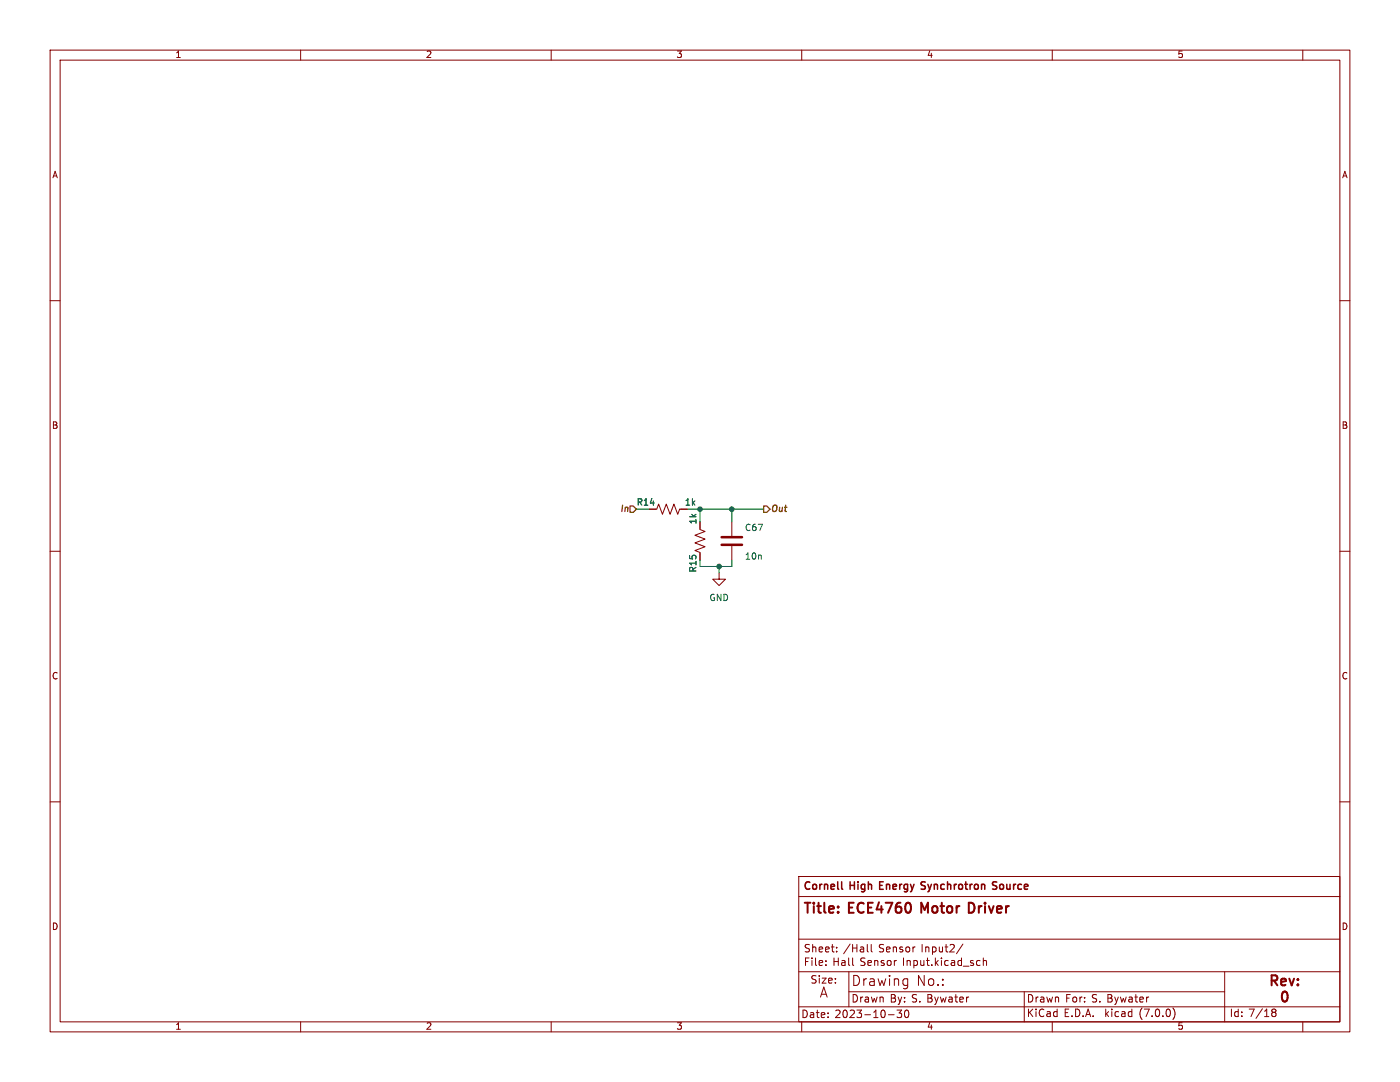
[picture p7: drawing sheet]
<svg xmlns="http://www.w3.org/2000/svg" width="279mm" height="216mm" viewBox="0 0 279 216" stroke-linecap="round" stroke-linejoin="round" font-family="sans-serif">
<g fill="none" stroke="#840000" stroke-width=".2">
<path d="M10 10h259.4v195.9h-259.4zM12 12h255.4v191.9h-255.4zM60 10v2M110 10v2M160 10v2M210 10v2M260 10v2M10 60h2M267.4 60h2M10 110h2M129.5 101.6h1.6l.3-1 .8 2 .8-2 .7 2 .8-2 .8 2 .3-1h1.6M139.7 104.1v1.6l1 .3-2 .8 2 .8-2 .7 2 .8-2 .8 1 .3v1.6"/>
<path d="M143.5 114.3v1.3h1.3l-1.3 1.2-1.3-1.2h1.3M146 104.1v2.8M146 109v2.8M267.4 110h2M10 160h2M267.4 160h2M159.4 174.9h108v29h-108zM159.4 178.9h108M159.4 193.9h108M159.4 187.4h108M164.8 192.5v.2M164.8 191.7v.2"/>
<path d="M167 189.8v.2M167 189v.2M169.4 193.9v7M169.4 197.9h75M170.2 192.6l.2 .1M173.1 188.5v1.2l.2 .3M173.9 188.5v1.2l.2 .3M180.6 195.3l.5 .1M181.1 195.3v1.6l-.3 .4M181.1 196.5l-.5 .1M192.2 188.4l-1.3 1.9M195.2 191.7h.4"/>
<path d="M195.6 192.6l-.4 .1M196.2 191.8l.3-.1h.3l.1 1M196.2 191.2v1.5M204.4 197.9v6M244.4 193.9v10M60 203.9v2M110 203.9v2M159.4 200.9h108M160 203.9v2M177.3 202.5h1.1M179 201.6h.9l-.5 .5 .5 .2v.6l-.2 .2-.7-.2M180.7 201.7l.2-.1a.8 .8 0 0 1 .5 .7 .8 .8 0 0 1-.5 .8l-.2-.2-.2-.4z"/>
<path d="M210 203.9v2M234.1 201.1a1.72 1.72 0 0 1 0 2.3M253.9 201.9l.2 .1M253.9 201.5l.2-.1 .5 .1 .1 .2-.3 .3M254.1 202h.3M254.1 202l-.2 .1M254.4 202l.3 .3-.1 .4-.2 .2-.5-.2M260 203.9v2"/>
</g>
<path d="M194.1 180.2l-.8-.1v2l.8-.1M253.8 195.7h.7a.54 .54 0 0 0 .4-.6 .54 .54 0 0 0-.4-.5h-.7v2M254.3 195.7l.6 .9M255.7 195.9l.9-.1-.1-.4-.5-.1-.3 .3 .1 .9h.7M256.1 197.9h.4a1.25 1.25 0 0 1 0 2h-.2a1.33 1.33 0 0 1-.2-2zM257.3 195.3l.5 1.3 .5-1.3M259 196.4v.2M259 195.4v.2" fill="none" stroke="#840000" stroke-width=".4"/>
<path d="M168 177.4l.2 .1M183.8 177.4l.6 .1M183.8 176.4l.2 .2 .4 .1M184.5 176h-.4l-.3 .2M198.9 176h-.5l-.3 .1v.4l.7 .3 .1 .4-.3 .3-.5-.1" fill="none" stroke="#840000" stroke-width=".3"/>
<path d="M144 108.7h4.1M144 107.2h4.1" fill="none" stroke="#840000" stroke-width=".51"/>
<path d="M125.7 101h.7l.6 .6-.6 .6h-.7zM152.4 101h.6l.7 .6-.7 .6h-.6z" fill="none" stroke="#725600" stroke-width=".25"/>
<path d="M137.2 101.6h15.2M139.7 101.6v2.5M143.5 113v1.3M146 101.6v2.5M146 111.8v1.2h-6.3" fill="none" stroke="#009600" stroke-width=".2"/>
<g fill="#009600" stroke="#009600" stroke-width=".2">
<circle cx="146" cy="101.6" r=".46"/>
<circle cx="139.7" cy="101.6" r=".46"/>
<circle cx="143.5" cy="113" r=".46"/>
</g>
<g font-size="2.8" fill="#840000">
<text x="160.4" y="182.9">Title:</text>
<text x="169.5" y="182.9">ECE4760</text>
<text x="184.6" y="182.9">Motor</text>
<text x="194.7" y="182.9">Driver</text>
<text x="169.9" y="197.1">Drawing</text>
<text x="182.8" y="197.1">No.:</text>
<text x="163.6" y="199.4">A</text>
</g>
<g font-size="2.1" fill="#840000">
<text x="160.4" y="178">Cornell</text>
<text x="169.7" y="178">High</text>
<text x="176.1" y="178">Energy</text>
<text x="184.9" y="178">Synchrotron</text>
<text x="199.6" y="178">Source</text>
<text x="160.4" y="190.3">Sheet:</text>
<text x="168.3" y="190.3">/Hall</text>
<text x="175.4" y="190.3">Sensor</text>
<text x="183.9" y="190.3">Input2/</text>
<text x="160.4" y="193">File:</text>
<text x="161.7" y="196.5">Size:</text>
<text x="166.2" y="193">Hall</text>
<text x="171.6" y="193">Sensor</text>
<text x="180.2" y="193">Input.kicad_sch</text>
<text x="159.9" y="203.4">Date:</text>
<text x="166.6" y="203.4">2023-10-30</text>
<text x="169.9" y="200.3">Drawn</text>
<text x="177.6" y="200.3">By: S. Bywater</text>
<text x="204.9" y="203.2">KiCad</text>
<text x="204.9" y="200.3">Drawn</text>
<text x="212.3" y="203.2">E.D.A.</text>
<text x="212.6" y="200.3">For:</text>
<text x="217.9" y="200.3">S. Bywater</text>
<text x="220.6" y="203.2">kicad</text>
<text x="227.5" y="203.2">(7.0.0)</text>
<text x="245.4" y="203.2">Id: 7/18</text>
</g>
<g font-size="1.8" fill="#840000">
<text x="35" y="11.8">1</text>
<text x="85" y="11.8">2</text>
<text x="135" y="11.8">3</text>
<text x="185" y="11.8">4</text>
<text x="235" y="11.8">5</text>
<text x="10.4" y="35.8">A</text>
<text x="267.8" y="35.8">A</text>
<text x="10.3" y="85.8">B</text>
<text x="267.7" y="85.8">B</text>
<text x="10.3" y="135.8">C</text>
<text x="267.7" y="135.8">C</text>
<text x="10.3" y="185.8">D</text>
<text x="267.7" y="185.8">D</text>
<text x="35" y="205.7">1</text>
<text x="85" y="205.7">2</text>
<text x="135" y="205.7">3</text>
<text x="185" y="205.7">4</text>
<text x="235" y="205.7">5</text>
</g>
<g font-size="1.8" fill="#006464">
<text x="127" y="101.2">R14</text>
<text x="136.6" y="101.2">1k</text>
<text x="139.3" y="104.7" transform="rotate(-90 139.3 104.7)">1k</text>
<text x="148.6" y="106.2">C67</text>
<text x="148.6" y="112">10n</text>
<text x="139.3" y="114.3" transform="rotate(-90 139.3 114.3)">R15</text>
<text x="141.5" y="120.2">GND</text>
</g>
<g font-size="1.8" fill="#725600">
<text x="123.4" y="102.6">In</text>
<text x="153.9" y="102.6">Out</text>
</g>
</svg>
